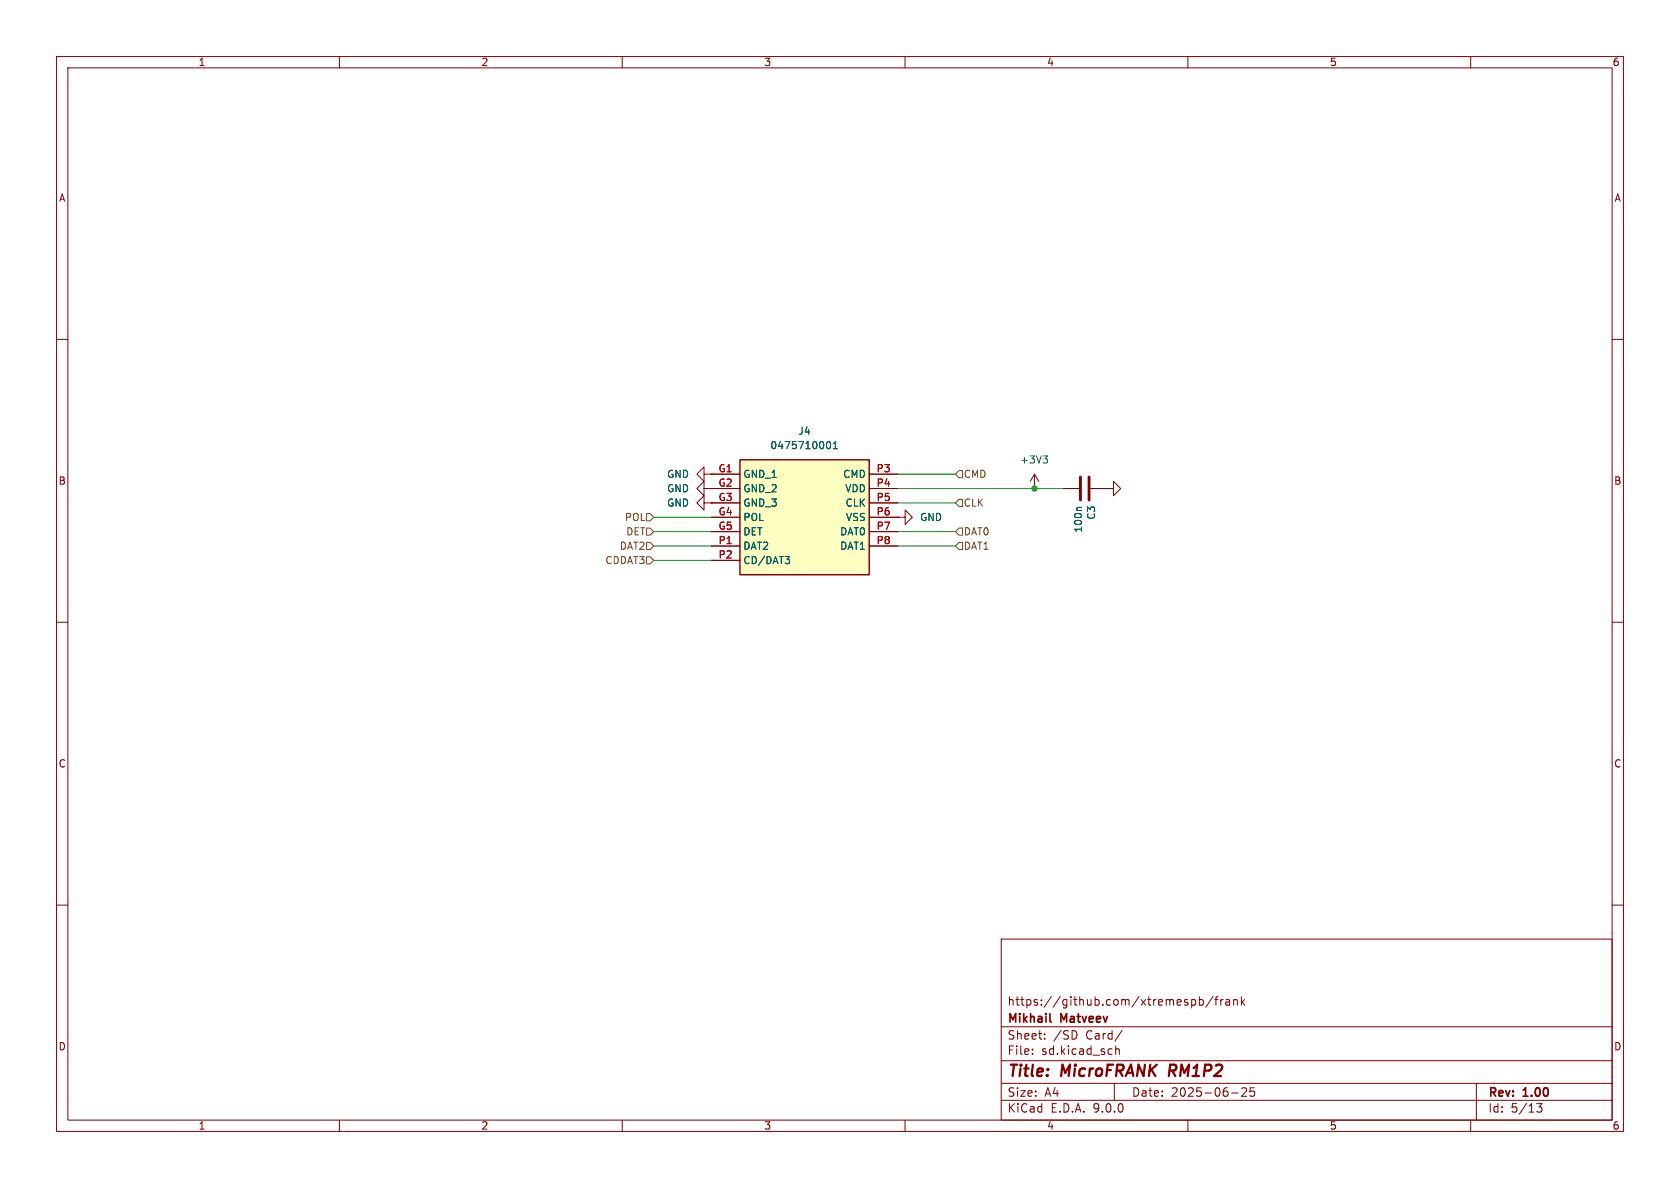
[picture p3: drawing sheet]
<svg xmlns="http://www.w3.org/2000/svg" width="297mm" height="210mm" viewBox="0 0 297 210" stroke-linecap="round" stroke-linejoin="round" font-family="sans-serif">
<g fill="none" stroke="#840000" stroke-width=".18">
<path d="M10 10h277v190h-277zM12 12h273v186h-273zM60 10v2M110 10v2M160 10v2M210 10v2M260 10v2M10 60h2M285 60h2M124.5 88.9v-1.3l-1.3 1.3 1.3 1.3v-1.3h1.2M124.5 86.4v-1.3l-1.3 1.3 1.3 1.2v-1.2h1.2M125.7 88.9h.1"/>
<path d="M125.7 86.4h.1M182.9 86.4h.1M182.9 83.8l-.8 1.3M182.9 83.8l.7 1.3M182.9 83.8v2.6M188 86.4h2.8M192.8 86.4h2.8M195.6 86.4h1.2v-1.3l1.3 1.3-1.3 1.2v-1.2M195.6 86.4h.1M10 110h2M285 110h2M10 160h2"/>
<path d="M177 166h108v32h-108zM210.7 176.8l.4-.1 .3 .3v.4l-.2 .2h-.5M212 176.8l.5-.1 .2 .3v.4l-.1 .2h-.6M212 176.2v1.5M214.5 176.1l-1.3 2M214.7 176.7h.6M215.3 176.2l-.3 .2v1.3M215.8 176.7v1M216.2 176.7l-.2 .1-.2 .2M216.7 176.8h.6l.1 .9M217.4 177.1h-.5a.29 .29 0 0 0-.2 .3 .29 .29 0 0 0 .2 .3l.5-.1M218.1 176.8l.2-.1 .4 .1v.9"/>
<path d="M218.1 176.7v1M219.5 176.2v1.5M219.6 177.1l.4 .6M220 176.7l-.5 .6M285 160h2M60 198v2M110 198v2M160 198v2M177 194.5h108M177 191.5h108M177 187.5h108M177 181.5h108"/>
<path d="M182.5 186.3v.1M182.5 185.5v.1M184.7 183.6v.1M184.7 182.8v.1M190.3 182.6v.7M197 191.5v3M197.2 184.9v1.5M197.2 185.5l.3-.1 .3 .1 .1 .9M198.4 182.1l-1.3 2M210 198v2M217.7 193.2h1.2M219.5 192.4l.6-.1 .2 .1 .1 .3-.9 1.1h.9"/>
<path d="M221.7 192.3h-.7v.7l.2-.1h.5l.1 .3-.1 .5-.2 .1-.5-.1M260 198v2M261 191.5v6.5M271.7 195.1h.9l-.5 .6 .4 .1v.7l-.2 .1-.6-.1"/>
</g>
<path d="M206.9 188.2l-.3 2" fill="none" stroke="#840000" stroke-width=".4"/>
<path d="M185.6 180.5l.2 .2" fill="none" stroke="#840000" stroke-width=".3"/>
<path d="M191 84.3v4.1M192.5 84.3v4.1" fill="none" stroke="#840000" stroke-width=".51"/>
<path d="M184.4 80.6h.8l-.4 .5M184.9 81.1l.3 .2v.3l-.3 .3M191.2 89.7h-.7l-.1 .2" fill="none" stroke="#006464" stroke-width=".18"/>
<path d="M130.8 81.3h22.9v20.3h-22.9z" fill="#ffffc2"/>
<path d="M130.8 81.3h22.9v20.3h-22.9z" fill="none" stroke="#840000" stroke-width=".25"/>
<g fill="none" stroke="#840000" stroke-width=".18">
<path d="M124.5 83.8v-1.2l-1.3 1.2 1.3 1.3v-1.3h1.2M125.7 83.8h.1M125.7 88.9h.1M125.7 86.4h.1M125.7 83.8h5.1M125.7 86.4h5.1M125.7 88.9h5.1M125.7 91.4h5.1M125.7 94h5.1M125.7 96.5h5.1M125.7 99.1h5.1M153.7 83.8h5"/>
<path d="M153.7 86.4h5M153.7 88.9h5M153.7 91.4h5M153.7 94h5M153.7 96.5h5M158.7 91.4h1.3v-1.2l1.3 1.2-1.3 1.3v-1.3M158.7 91.4h.1M188 86.4h2.8M192.8 86.4h2.8M195.6 86.4h.1"/>
</g>
<path d="M146.2 78.3l.2-.3a.68 .68 0 0 1 .5 .7 .68 .68 0 0 1-.5 .6l-.2-.2M147.3 79.3h.7M147.3 78.4l.4-.4v1.3M138.8 98.4h.8l-.4 .5M139.3 98.9l.3 .2v.3l-.3 .2M191.2 89.7h-.7l-.1 .2" fill="none" stroke="#006464" stroke-width=".18"/>
<path d="M114.3 90.8h.6l.7 .6-.7 .7h-.6zM114.3 93.3h.6l.7 .7-.7 .6h-.6zM114.3 98.4h.6l.7 .7-.7 .6h-.6zM114.3 95.9h.6l.7 .6-.7 .7h-.6zM169.5 83.2h.7v1.3h-.7l-.6-.7zM169.5 93.3h.7v1.3h-.7l-.6-.6zM169.5 88.3h.7v1.2h-.7l-.6-.6zM169.5 95.9h.7v1.3h-.7l-.6-.7z" fill="none" stroke="#725600" stroke-width=".18"/>
<path d="M115.6 96.5h10.1M115.6 94h10.1M115.6 99.1h10.1M115.6 91.4h10.1M158.7 96.5h10.2M158.7 94h10.2M158.7 86.4h29.3M158.7 88.9h10.2M158.7 83.8h10.2" fill="none" stroke="#009600" stroke-width=".18"/>
<circle cx="182.9" cy="86.4" r=".46" fill="#009600" stroke="#009600" stroke-width=".18"/>
<g font-size="2.8" fill="#840000">
<text x="178" y="190.9">Title:</text>
<text x="187.7" y="190.9">MicroFRANK</text>
<text x="207.5" y="190.9">RM1P2</text>
</g>
<g font-size="2.1" fill="#840000">
<text x="178" y="178">https://github.com/xtremespb/frank</text>
<text x="178" y="184">Sheet:</text>
<text x="178" y="181.2">Mikhail</text>
<text x="186.2" y="184">/SD</text>
<text x="187.6" y="181.2">Matveev</text>
<text x="192" y="184">Card/</text>
<text x="178" y="186.7">File:</text>
<text x="184.1" y="186.7">sd.kicad_sch</text>
<text x="178" y="196.9">KiCad</text>
<text x="178" y="194.1">Size:</text>
<text x="184.7" y="194.1">A4</text>
<text x="185.7" y="196.9">E.D.A.</text>
<text x="193.3" y="196.9">9.0.0</text>
<text x="200" y="194.1">Date:</text>
<text x="207" y="194.1">2025-06-25</text>
<text x="263" y="194.3">Rev:</text>
<text x="263" y="196.9">Id:</text>
<text x="267.1" y="196.9">5/13</text>
<text x="269.4" y="194.3">1.00</text>
</g>
<g font-size="1.8" fill="#840000">
<text x="35" y="11.9">1</text>
<text x="85" y="11.9">2</text>
<text x="135" y="11.9">3</text>
<text x="185" y="11.9">4</text>
<text x="235" y="11.9">5</text>
<text x="285" y="11.9">6</text>
<text x="10.3" y="35.9">A</text>
<text x="285.3" y="35.9">A</text>
<text x="10.3" y="85.9">B</text>
<text x="285.3" y="85.9">B</text>
<text x="10.3" y="135.9">C</text>
<text x="285.3" y="135.9">C</text>
<text x="10.3" y="185.9">D</text>
<text x="285.3" y="185.9">D</text>
<text x="35" y="199.9">1</text>
<text x="85" y="199.9">2</text>
<text x="135" y="199.9">3</text>
<text x="185" y="199.9">4</text>
<text x="235" y="199.9">5</text>
<text x="285" y="199.9">6</text>
</g>
<g font-size="1.8" fill="#006464">
<text x="141" y="77.1">J4</text>
<text x="136.1" y="79.6">0475710001</text>
<text x="180.2" y="82.1">+3V3</text>
<text x="117.8" y="89.8">GND</text>
<text x="117.8" y="87.2">GND</text>
<text x="117.8" y="84.7">GND</text>
<text x="131.3" y="84.7">GND_1</text>
<text x="131.3" y="87.2">GND_2</text>
<text x="131.3" y="89.8">GND_3</text>
<text x="149" y="84.7">CMD</text>
<text x="149.3" y="87.2">VDD</text>
<text x="149.4" y="89.8">CLK</text>
<text x="131.3" y="92.3">POL</text>
<text x="131.3" y="94.8">DET</text>
<text x="148.4" y="94.8">DAT0</text>
<text x="149.5" y="92.3">VSS</text>
<text x="162.6" y="92.3">GND</text>
<text x="191.5" y="94.3" transform="rotate(-90 191.5 94.3)">100n</text>
<text x="193.8" y="92" transform="rotate(-90 193.8 92)">C3</text>
<text x="131.3" y="97.4">DAT2</text>
<text x="131.3" y="99.9">CD/DAT3</text>
<text x="148.4" y="97.4">DAT1</text>
</g>
<g font-size="1.8" fill="#a90000">
<text x="126.9" y="83.6">G1</text>
<text x="154.9" y="83.6">P3</text>
<text x="126.9" y="86.1">G2</text>
<text x="126.9" y="88.6">G3</text>
<text x="154.9" y="86.1">P4</text>
<text x="154.9" y="88.6">P5</text>
<text x="126.9" y="91.2">G4</text>
<text x="126.9" y="93.7">G5</text>
<text x="154.9" y="91.2">P6</text>
<text x="154.9" y="93.7">P7</text>
<text x="126.9" y="96.3">P1</text>
<text x="126.9" y="98.8">P2</text>
<text x="154.9" y="96.3">P8</text>
</g>
<g font-size="1.8" fill="#725600">
<text x="170.3" y="84.7">CMD</text>
<text x="170.3" y="89.8">CLK</text>
<text x="110.4" y="92.3">POL</text>
<text x="110.6" y="94.8">DET</text>
<text x="170.3" y="94.8">DAT0</text>
<text x="106.9" y="99.9">CDDAT3</text>
<text x="109.5" y="97.4">DAT2</text>
<text x="170.3" y="97.4">DAT1</text>
</g>
</svg>
